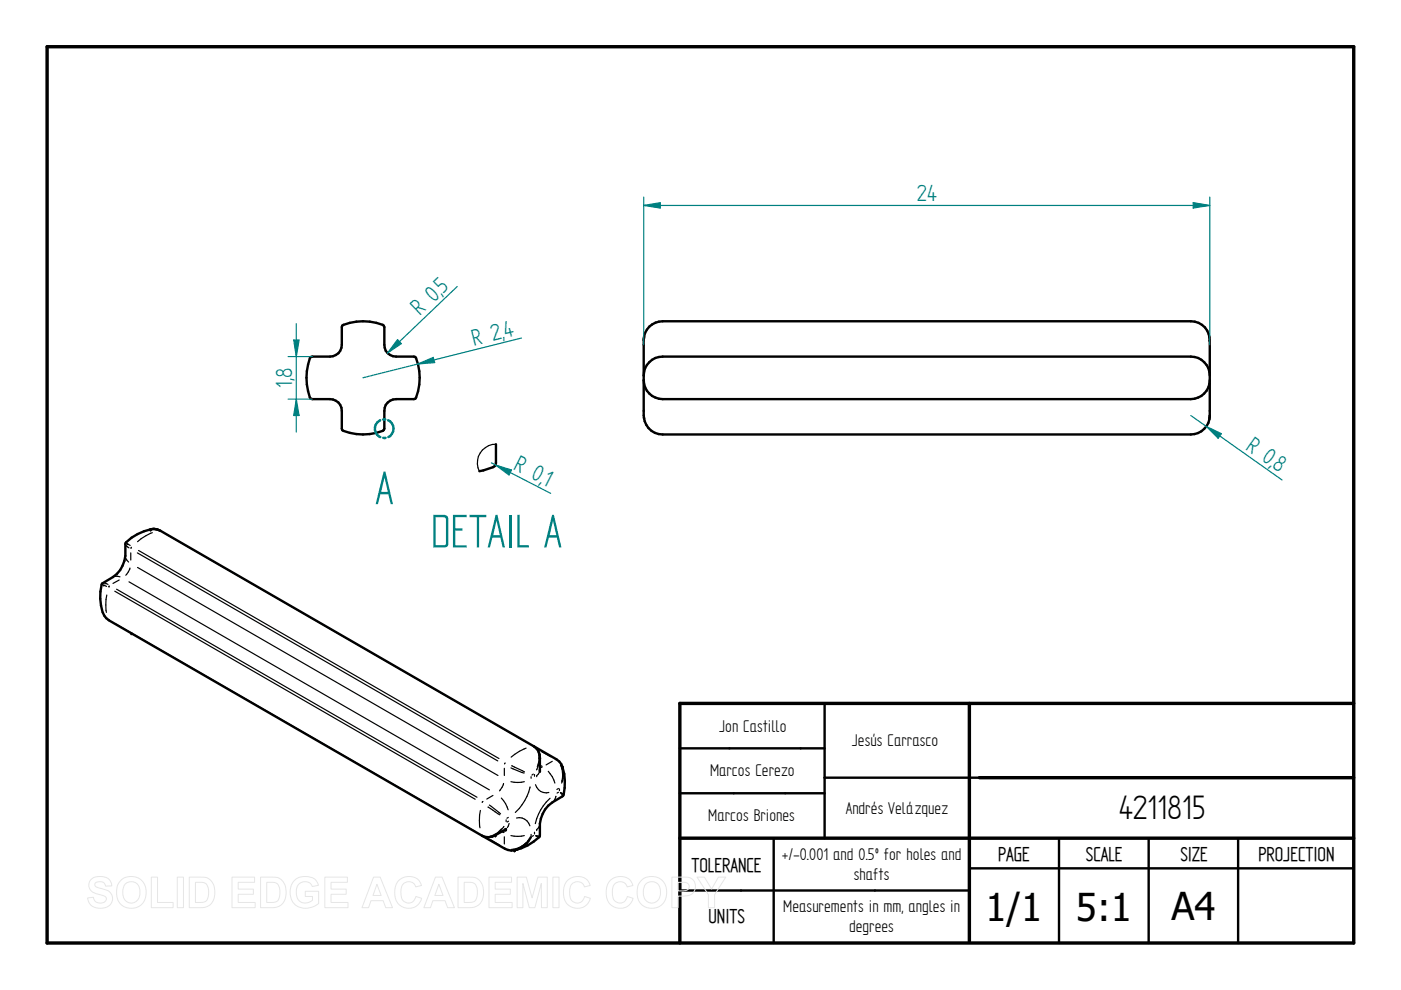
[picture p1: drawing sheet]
<svg xmlns="http://www.w3.org/2000/svg" width="297mm" height="210mm" viewBox="0 0 297 210" stroke-linecap="round" stroke-linejoin="round" font-family="sans-serif">
<path d="M10 9.9h277v190h-277zM205.5 149.1v50.5M287 149.1h-142.9v50.8M144.1 177.7h142.9M207.6 164.9h79.4" fill="none" stroke="#000" stroke-width=".72"/>
<g fill="none" stroke="#000" stroke-width=".51">
<path d="M65.9 75.7l4.1-.1a2.46 2.46 0 0 0 2.5-2.5l.1-4.1a10.9 10.9 0 0 1 8.8 0l.1 .3v3.8a2.46 2.46 0 0 0 2.5 2.5l4.1 .1a11 11 0 0 1 0 8.8l-4.1 .1a2.46 2.46 0 0 0-2.5 2.5v3.8l-.1 .3a10.9 10.9 0 0 1-8.8 0l-.1-4.1a2.46 2.46 0 0 0-2.5-2.5l-4.1-.1a11 11 0 0 1 0-8.8zM136.5 72.1l.1 16.7M136.6 71.5l-.1 .6a4 4 0 0 1 4-4h112a4 4 0 0 1 4 3.6M256.4 71.4l.1 .7M256.5 72.1v15a4.2 4.2 0 0 1-4 5h-112a4 4 0 0 1-4-3.6M256.5 79.6a4 4 0 0 0-4-4h-112a4 4 0 0 0-4 4M256.5 88.5l-.1 .3M256.5 80.6a4 4 0 0 1-4 4h-112a4 4 0 0 1-4-4M31.9 112.2l.6-.1 .9 .2M21.8 129.8a10.6 10.6 0 0 1-.2-6.1 7.3 7.3 0 0 0 5-5.8v-2.8a10.1 10.1 0 0 1 6.1-3l1.3 .4 79.2 45.7M21.8 129.9l.7 1.2 .6 .4M23 131.5l79.2 45.7"/>
<path d="M113.2 158.2l4.8 2.8 .6 .5 .7 1.2M113.2 158.2a2.72 2.72 0 0 1 1.3 2.5M144.1 158.7h30.7M174.8 149.1v28.6M105 177a2.75 2.75 0 0 1-2.8 .2M107.2 175.9l-2.2 1.2M112.6 177.5a5.4 5.4 0 0 1-3.5 2.8M114.5 160.7v2.6M119.2 162.6a10.6 10.6 0 0 1 .2 6.1 7.3 7.3 0 0 0-4.9 5.9l-.1 2.7a10.2 10.2 0 0 1-6 3l-1.3-.3-4.9-2.8M144.1 168.2h30.7M164 177.7v22.2M207.6 164.9h-32.8"/>
<path d="M224.5 177.7v22.2M243.5 177.7v22.2M262.5 177.7v22.2M144.1 188.8h61.4M205.5 184.1h81.5"/>
</g>
<g fill="none" stroke="#000" stroke-width=".25">
<path d="M136.5 72.1h.1M256.5 72.1h.1M136.5 88.1h.1M256.5 88.1h.1M26.7 118.4l.6 .8M26.8 115.7l.5 .5M27 115.3l.6 .4M27 115.3h.1M27.7 117.2v1.5M27.9 116l-.1 .3M29.1 117.2l76.4 44.1M29.4 116.7l76.4 44.1"/>
<path d="M32.3 112.9a10.1 10.1 0 0 0-3.1 2M33.9 112.5h.1M35.3 113.3l76.4 44.1M22 124h.1M22 130.3h.1M22 124l.6 .3M22 130.3l.5 .8M22.3 123.6h.1M22.3 123.6l.6 .3M22.6 126.2a10.3 10.3 0 0 0 0 3.6M23 131.4v.1M23.1 124.3l-.1 .1"/>
<path d="M23.2 124.2h.1M24.3 125.3l76.5 44.2M24.4 132.2l76.4 44.1M24.5 122.2l.9 .1M24.7 124.9l76.4 44.1M25.3 123l-1.3 .7M27.3 123.4l76.5 44.1M27.6 120.4l-.4 .8-.5 .8M29.2 120.3l76.4 44.1M111.5 158.6a10.6 10.6 0 0 0-3.1 1.9M113.1 158.2h.1M114.1 159.5l.1 .2a4.4 4.4 0 0 1-.3 2.9"/>
<path d="M114.8 159.3l2 1.1M101.9 171.8a10.2 10.2 0 0 0-.1 3.7M102.1 177.1l.1 .1M102.4 169.9l-.2 .2M103.5 171.1l2.5 1.7M103.8 170.7l2.3 1.9M104.1 178.1l1.9 1.1M104.5 168.7l-1.3 .7M106.3 169.2a5.9 5.9 0 0 1 1.4 2.5M106.3 175.7l-.8 .8-1 .6-.8 .3M106.5 176.4l.3 .1M106.8 166.1l-.9 1.6"/>
<path d="M106.8 176.2l.1 .2M106.8 175.2l-1.1 1.3M106.9 179.7l.2 .3M106.9 162.9v1.5M106.9 177.4v1.5M107.1 161.8l-.1 .2M107.3 173.8v.4M107.8 173.3l-.3 .2M107.8 174.1l-.3 .2M107.9 174.6l-.3 .9M108.3 162.8l2.8 1.1M108.3 165.7a6 6 0 0 0 2.9 0"/>
<path d="M108.3 177.2a6 6 0 0 0 2.9 0M108.5 162.3l2.7 1.4M109.5 173.4a2.39 2.39 0 0 1 2.8 1.7M111.5 178.7l-1.5 1-1.5 .4M112.4 166.8a10.6 10.6 0 0 1-3.1 5.5M112.6 164.7v.3M112.6 176.9v.3M113.1 164.1l-.3 .2M113.1 177.2l-.3 .1M113.3 164.2v.4M113.3 176.4v.4M113.5 166.4a2.3 2.3 0 0 0 2.9 1.6"/>
<path d="M113.5 177.2l.5 .2M113.6 177.2h.6M113.8 164.5h.1M113.8 175.9h.1M114.3 161.6l-.6 1.6M114.3 163.7l-.5 .8M114.3 175.2l-.5 .7M114.7 162.3l.2 .2M114.9 162.6l-.2 .1M116.2 163.5a5.7 5.7 0 0 1 1.4 2.5M116.6 169.2a10.3 10.3 0 0 0-3.1 5.4M117.1 161.4l-1.3 .8"/>
<path d="M117.9 168.8l-.4 .9M118 161h-.3M118.4 167.2l-.3 .2M118.4 168l-.3 .1M118.6 167.3v.3M118.8 162.2l.4 1.5-.1 1.9M118.8 168l.5 .3M118.8 168.1l.4 .4M119.1 165.6h.1M119.5 163.8l-.1 1.3-.3 .9"/>
</g>
<g fill="#000">
<circle cx="136.5" cy="72.1" r=".25"/>
<circle cx="256.5" cy="72.1" r=".25"/>
<circle cx="136.5" cy="88.1" r=".25"/>
<circle cx="256.5" cy="88.1" r=".25"/>
<circle cx="31.9" cy="112.2" r=".25"/>
<circle cx="21.8" cy="129.8" r=".25"/>
<circle cx="27.9" cy="134.2" r=".25"/>
<circle cx="105" cy="177.1" r=".25"/>
<circle cx="107.2" cy="175.9" r=".25"/>
<circle cx="107.2" cy="175.8" r=".25"/>
<circle cx="107.3" cy="175.8" r=".25"/>
<circle cx="107.4" cy="175.7" r=".25"/>
<circle cx="112.6" cy="177.5" r=".25"/>
<circle cx="114.5" cy="160.7" r=".25"/>
<circle cx="114.5" cy="163.4" r=".25"/>
<circle cx="114.5" cy="163.3" r=".25"/>
<circle cx="119.2" cy="162.6" r=".25"/>
<circle cx="119.3" cy="162.6" r=".25"/>
<circle cx="109.1" cy="180.3" r=".25"/>
</g>
<path d="M136.5 41.8v31.3M253 43l3.5 .6-3.5 .5zM256.5 41.8v31.3" fill="none" stroke="#008080" stroke-width=".25"/>
<path d="M253 43l3.5 .6-3.5 .5z" fill="#008080"/>
<path d="M136.5 43.6l3.5-.6v1.1z" fill="none" stroke="#008080" stroke-width=".25"/>
<path d="M136.5 43.6l3.5-.6v1.1z" fill="#008080"/>
<path d="M136.5 43.6h120M252.5 88.1l19.3 13.7M255.8 90.4l3.1 1.5-.6 1z" fill="none" stroke="#008080" stroke-width=".25"/>
<path d="M255.8 90.4l3.1 1.5-.6 1z" fill="#008080"/>
<path d="M88.6 77.2l3.3-1.4 .3 1.1zM110.6 71.7l-33.6 8.4" fill="none" stroke="#008080" stroke-width=".25"/>
<path d="M88.6 77.2l3.3-1.4 .3 1.1z" fill="#008080"/>
<path d="M84.3 72l.8 .9-2.9 1.9zM96.9 60.7l-14.7 14.1" fill="none" stroke="#008080" stroke-width=".25"/>
<path d="M84.3 72l.8 .9-2.9 1.9z" fill="#008080"/>
<path d="M80.6 89.1a1.95 1.95 0 0 0-1.1 1.8 1.95 1.95 0 0 0 1.1 1.8M81.2 88.9h.5M81.2 92.8h.5M82.3 89.1a1.97 1.97 0 0 1 1.1 1.8 1.97 1.97 0 0 1-1.1 1.8" fill="none" stroke="#008080" stroke-width=".51"/>
<path d="M105.2 94.2l-.1 4.3-.6 .6-2.9 .8" fill="none" stroke="#000" stroke-width=".51"/>
<path d="M105.2 94.2a4 4 0 0 0-3.6 5.7" fill="none" stroke="#000" stroke-width=".25"/>
<path d="M104.2 98.1l12.6 6.5M105.1 98.6l3.4 1.1-.6 1z" fill="none" stroke="#008080" stroke-width=".25"/>
<path d="M105.1 98.6l3.4 1.1-.6 1z" fill="#008080"/>
<path d="M61.1 75.6h5.1M61.1 84.6h5.1M62.8 84.6l.6 3.5h-1.1z" fill="none" stroke="#008080" stroke-width=".25"/>
<path d="M62.8 84.6l.6 3.5h-1.1z" fill="#008080"/>
<path d="M62.3 72.1h1.1l-.6 3.5z" fill="none" stroke="#008080" stroke-width=".25"/>
<path d="M62.3 72.1h1.1l-.6 3.5z" fill="#008080"/>
<path d="M62.8 68.6v23" fill="none" stroke="#008080" stroke-width=".25"/>
<g fill="none" stroke="#e6e6e6" stroke-width=".21">
<path d="M19.3 186.5a3.1 3.1 0 0 1 4 .2l.4 1.1-1.3 .1a1.28 1.28 0 0 0-1-1 1.28 1.28 0 0 0-1.3 .5v.4a5.6 5.6 0 0 0 2.5 .9 1.98 1.98 0 0 1 1.2 2.4 1.98 1.98 0 0 1-2.2 1.5 2.48 2.48 0 0 1-3-2.2l1.2-.2a1.44 1.44 0 0 0 1.3 1.3 1.44 1.44 0 0 0 1.5-.9 1.18 1.18 0 0 0-1.4-.9 2.36 2.36 0 0 1-2.4-2l.1-.7zM25.8 186.5a3.3 3.3 0 0 1 3.9-.1 3.3 3.3 0 0 1 1.2 3.8 3.2 3.2 0 0 1-3.8 2.3 3.2 3.2 0 0 1-2.4-3.8 3 3 0 0 1 1.1-2.2zM26.5 187.5a1.87 1.87 0 0 1 2.2-.4 1.87 1.87 0 0 1 1 2.1 1.87 1.87 0 0 1-1.8 2.3 1.87 1.87 0 0 1-1.9-2.3l.1-.8zM32.1 186h1.3v5.3h3.3v1.1h-4.6zM37.6 186h1.3v6.4h-1.3zM40.1 186h2.4a2.79 2.79 0 0 1 3 3.3 2.79 2.79 0 0 1-2.9 3.1h-2.5zM41.4 187.1a2.64 2.64 0 0 1 2.5 .5 3.3 3.3 0 0 1-.3 3.5l-.8 .2h-1.4zM49.2 186h4.8v1.1h-3.5v1.4h3.2v1.1h-3.2v1.7h3.6v1.1h-4.9zM55.2 186h2.4a2.79 2.79 0 0 1 3.1 3.3 2.79 2.79 0 0 1-3 3.1h-2.5zM56.6 187.1a2.64 2.64 0 0 1 2.4 .5 3.3 3.3 0 0 1-.3 3.5l-.8 .2h-1.3zM62.3 186.8a3.6 3.6 0 0 1 4.6-.2l.6 1.1-1.3 .3a1.8 1.8 0 0 0-2.2-1 1.8 1.8 0 0 0-1.2 2.1 2.01 2.01 0 0 0 1.1 2.2 2.01 2.01 0 0 0 2.3-.4v-.8h-1.5v-1.1h2.9v2.6a3.8 3.8 0 0 1-5.5-.3 4 4 0 0 1 .2-4.5zM68.9 186h4.8v1.1h-3.5v1.4h3.2v1.1h-3.2v1.7h3.6v1.1h-4.9z"/>
<path d="M79.2 186h1.4l2.6 6.4h-1.4l-.6-1.4h-2.5l-.6 1.4h-1.4zM79.9 187.5l.9 2.4h-1.7zM84.5 186.7a2.87 2.87 0 0 1 4.9 1l-1.3 .3a1.6 1.6 0 0 0-1.8-1 1.6 1.6 0 0 0-1.3 1.7 2.19 2.19 0 0 0 1.3 2.7 1.55 1.55 0 0 0 1.9-1.3l1.2 .4a2.93 2.93 0 0 1-3.4 2 2.93 2.93 0 0 1-2.3-3.3v-.6a3.2 3.2 0 0 1 .8-1.9zM92.3 186h1.4l2.6 6.4h-1.4l-.5-1.4h-2.6l-.5 1.4h-1.4zM93 187.5l.9 2.4h-1.7zM97.1 186h2.4a2.79 2.79 0 0 1 3 3.3 2.79 2.79 0 0 1-2.9 3.1h-2.5zM98.4 187.1a2.64 2.64 0 0 1 2.4 .5 3.3 3.3 0 0 1-.2 3.5l-.9 .2h-1.3zM103.7 186h4.8v1.1h-3.5v1.4h3.2v1.1h-3.2v1.7h3.6v1.1h-4.9zM109.6 186h2l1.2 4.4 1.2-4.4h2v6.4h-1.2v-5.1l-1.4 5.1h-1.2l-1.3-5.1v5.1h-1.3zM117.2 186h1.3v6.4h-1.3zM120.3 186.7a2.87 2.87 0 0 1 4.8 1l-1.2 .3a1.6 1.6 0 0 0-1.9-1 1.6 1.6 0 0 0-1.2 1.7 2.19 2.19 0 0 0 1.3 2.7 1.55 1.55 0 0 0 1.8-1.3l1.3 .4a2.93 2.93 0 0 1-3.5 2 2.93 2.93 0 0 1-2.2-3.3v-.6a3.2 3.2 0 0 1 .8-1.9zM129.3 186.7a2.87 2.87 0 0 1 4.9 1l-1.2 .3a1.6 1.6 0 0 0-1.9-1 1.6 1.6 0 0 0-1.3 1.7 2.19 2.19 0 0 0 1.3 2.7 1.55 1.55 0 0 0 1.9-1.3l1.2 .4a2.93 2.93 0 0 1-3.4 2 2.93 2.93 0 0 1-2.3-3.3l.1-.6a3.2 3.2 0 0 1 .7-1.9z"/>
<path d="M136.2 186.5a3.3 3.3 0 0 1 3.9-.1 3.3 3.3 0 0 1 1.1 3.8 3.2 3.2 0 0 1-3.7 2.3 3.2 3.2 0 0 1-2.4-3.8 3 3 0 0 1 1.1-2.2zM136.9 187.5a1.87 1.87 0 0 1 2.2-.4 1.87 1.87 0 0 1 .9 2.1 1.87 1.87 0 0 1-1.8 2.3 1.87 1.87 0 0 1-1.8-2.3l.1-.8zM142.4 186h2.1a2.5 2.5 0 0 1 2.7 1 2.08 2.08 0 0 1-.1 2.2 2.08 2.08 0 0 1-2.1 .8h-1.2v2.4h-1.4zM143.8 187.1h.6a1.28 1.28 0 0 1 1.7 .9 1.22 1.22 0 0 1-1.6 .9h-.7zM147.8 186h1.5l1.6 2.5 1.4-2.5h1.6l-2.4 3.7v2.7h-1.3v-2.7z"/>
</g>
<g font-size="11.3" fill="#008080">
<text x="79.5" y="106.9">A</text>
<text x="91.4" y="116.1">DETAIL A</text>
</g>
<g font-size="8.1">
<text x="237.2" y="173.7">4211815</text>
<text x="208.9" y="195.3">1/1</text>
<text x="228.1" y="195.3">5:1</text>
<text x="248.4" y="195.1">A4</text>
</g>
<g font-size="5.6" fill="#008080">
<text x="194.4" y="42.7">24</text>
<text x="94" y="62.4" transform="rotate(-44 94 62.4)">5</text>
<text x="89" y="67.1" transform="rotate(-44 89 67.1)">R 0,</text>
<text x="107.2" y="71.6" transform="rotate(-14 107.2 71.6)">4</text>
<text x="100.5" y="73.3" transform="rotate(-14 100.5 73.3)">R 2,</text>
<text x="62" y="82.3" transform="rotate(-90 62 82.3)">1,8</text>
<text x="263.9" y="95.1" transform="rotate(35 263.9 95.1)">R 0,</text>
<text x="108.7" y="99.5" transform="rotate(27 108.7 99.5)">R 0,</text>
<text x="269.5" y="99.1" transform="rotate(35 269.5 99.1)">8</text>
<text x="114.8" y="102.6" transform="rotate(27 114.8 102.6)">1</text>
</g>
<g font-size="4.8">
<text x="146.6" y="184.8">TOLERANCE</text>
<text x="211.6" y="182.5">PAGE</text>
<text x="230.2" y="182.5">SCALE</text>
<text x="250.3" y="182.5">SIZE</text>
<text x="266.8" y="182.5">PROJECTION</text>
<text x="150.2" y="195.8">UNITS</text>
</g>
<g font-size="4.1">
<text x="152.5" y="155.1">Jon Castillo</text>
<text x="180.6" y="158.2">Jesús Carrasco</text>
<text x="150.5" y="164.5">Marcos Cerezo</text>
<text x="179.3" y="172.6">Andrés Velázquez</text>
<text x="150.2" y="174.1">Marcos Briones</text>
<text x="165.8" y="182.4">+/-0.001 and 0.5º for holes and</text>
<text x="181" y="186.6">shafts</text>
<text x="166.1" y="193.5">Measurements in mm, angles in</text>
<text x="180" y="197.6">degrees</text>
</g>
</svg>
